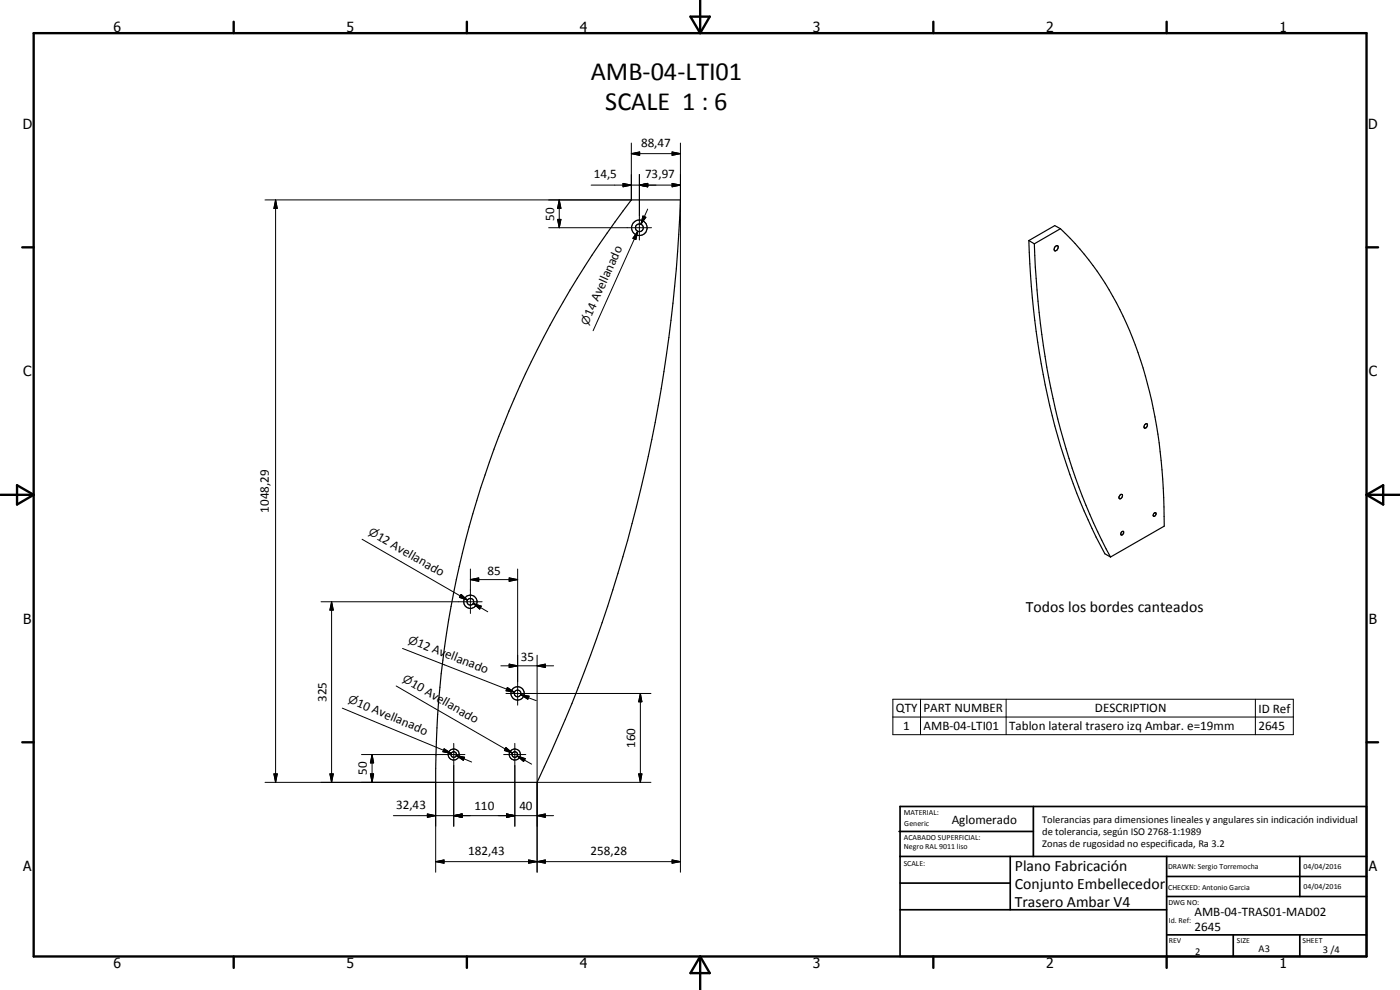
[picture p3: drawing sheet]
<svg xmlns="http://www.w3.org/2000/svg" width="420mm" height="297mm" viewBox="0 0 420 297" stroke-linecap="round" stroke-linejoin="round" font-family="sans-serif">
<g fill="none" stroke="#000" stroke-width=".35">
<path d="M189.5 60h14.7a445.3 445.3 0 0 1-43 174.7h-30.4a284.2 284.2 0 0 1 58.7-174.7zM308.8 72.2l1.6 1M308.8 72.2a232.4 232.4 0 0 0 14.3 75.7l1.1 2.7a157.6 157.6 0 0 0 7.4 15.6l1.7 .9M310.4 73.2a226.3 226.3 0 0 0 15.5 78.4l3.5 8 3.9 7.5M316.6 74l.8-.3a.92 .92 0 0 1 0 1.1 .92 .92 0 0 1-1 .3zM318.3 68.6l-1.7-.9-7.8 4.5M318.3 68.6l-7.9 4.6M318.3 68.6a94.2 94.2 0 0 1 25.4 44.2 160 160 0 0 1 5.7 45.1l-16.1 9.2M343.6 127.4a.44 .44 0 0 1 .7-.2 .44 .44 0 0 1-.1 .7l-.3 .5h-.5zM336.1 148.6l.6-.3a.7 .7 0 0 1 0 .9 .7 .7 0 0 1-.9 .2zM336.5 159.7l.4-.3 .3 .1v.5l-.4 .5-.5-.3zM346.4 154l.3-.2a.59 .59 0 0 1 .1 .8 .59 .59 0 0 1-.7 .2z"/>
<circle cx="191.9" cy="68.3" r="2.34"/>
<circle cx="191.9" cy="68.3" r="1.17"/>
<circle cx="141.2" cy="180.5" r="1"/>
<circle cx="141.2" cy="180.6" r="1.99"/>
<circle cx="155.3" cy="208" r="2.01"/>
<circle cx="155.4" cy="208" r="1.01"/>
<circle cx="136.1" cy="226.4" r="1.65"/>
<circle cx="136.2" cy="226.4" r=".83"/>
<circle cx="154.5" cy="226.4" r="1.68"/>
<circle cx="154.5" cy="226.4" r=".83"/>
</g>
<g fill="none" stroke="#000" stroke-width=".71">
<path d="M10.1 9.9h400v277.1h-400zM70.1 6.5v3.4M140.1 6.5v3.4M207.2 5h5.8l-2.9 4.9zM210.1 0v9.9M280.1 6.5v3.4M350.1 6.5v3.4M6.7 74.2h3.4M410.1 74.2h3.5M.1 148.5h10M5.1 145.6l5 2.9-5 2.9zM410.1 148.5h10"/>
<path d="M410.1 148.5l5-2.9v5.8zM6.7 222.7h3.4M410.1 222.7h3.5M70.1 287v3.4M140.1 287v3.4M210.1 287v10M210.1 287l2.9 5h-5.8zM280.1 287v3.4M350.1 287v3.4"/>
</g>
<g fill="none" stroke="#000" stroke-width=".51">
<path d="M269.8 249.5h40.3M270.1 242h140v45h-140zM270.1 257h140M303.2 257v16M310.1 242v15M350.1 257v30M390.1 257v12M270.1 265h33.1M270.1 273h80M350.1 269h60M350.1 263h60M350.1 280.5h60"/>
<path d="M370.1 280.5v6.5M390.1 280.5v6.5"/>
</g>
<g fill="none" stroke="#000" stroke-width=".3">
<path d="M82.7 60l.5 2.5h-1zM82.7 60v174.7M167.8 60l.5 2.5h-1zM167.8 60v8.3M177.4 55.5h26.8M187 55l2.5 .5-2.5 .5zM189.5 46.1l2.5-.5v1zM189.5 42.9v17.1h-110M189.5 46.1h14.7M191.9 55.5l2.5-.5v1zM191.9 52.4v19.6M201.7 55l2.5 .5-2.5 .5z"/>
<path d="M201.7 45.6l2.5 .5-2.5 .5zM204.2 42.9v218.8M164.7 68.3h30.8M167.3 65.8h1l-.5 2.5zM191.4 69.4l-.6 2.5-.9-.4zM191.4 69.4l-1 2.3M191.4 69.4l-13.4 29.8M192.9 64.8l.9 .4-1.4 2.1zM194.4 62.7l-2 4.6M108.7 161.8l31.6 18.2M138.1 178.8l2.2 1.2M138.4 178.4l1.9 1.6-2.4-.8z"/>
<path d="M141.2 173.9l2.5-.5v1zM141.2 170.7v13.4M141.2 173.9h14.2M152.8 173.4l2.6 .5-2.6 .5zM155.4 170.7v40.9M96.3 180.6h48.4M99.5 180.6l.5 2.4h-1zM99.5 180.6v54.1M120.8 194.6l33.6 13.1M142 181.1l2.4 .8-.4 .9zM142 181.1l4.4 2.5M150.3 199.8h15.8"/>
<path d="M152.8 199.3l2.6 .5-2.6 .5zM161.2 199.8l2.4-.5v1zM161.2 196.6v65.1M102.7 212.5l32.7 13.6M118.9 205.8l34.9 20.2M151.8 208.1h43.6M152.3 206.3l2.1 1.4-2.5-.4zM156.3 208.4l2.5 .5-.4 .9zM156.3 208.4l4.6 1.8M192.2 208.1l.4 2.5h-.9zM192.2 208.1v26.6M268 209.8h120.1v10.6h-120.1z"/>
<path d="M268 215.1h120.1M276.3 209.8v10.6M302 209.8v10.6M376.8 209.8v10.6M79.5 234.7h51.3v27M82.2 232.2h1l-.5 2.5zM99 232.2h1l-.5 2.5zM108.5 226.4h31M111.2 232.2h.9l-.4 2.5zM111.7 226.4l.4 2.5h-.9zM111.7 226.4v8.3M133.1 225.1l2.3 1"/>
<path d="M133.3 224.7l2.1 1.4-2.5-.5zM136.2 223.1v24.8M136.9 226.7l2.5 .5-.3 .9zM136.9 226.7l4.7 1.9M151.2 226.4h6.6M151.8 224.3l2 1.7-2.4-.8zM154.5 223.1v24.8M155.2 226.8l2.4 .8-.5 .9zM155.2 226.8l4.3 2.5M161.2 234.7h34.2M191.7 232.2h.9l-.4 2.5zM118.1 244.7h48"/>
<path d="M128.3 244.2l2.5 .5-2.5 .5zM130.8 258.5l2.5-.5v1zM130.8 258.5h73.4M136.2 244.7l2.5-.5v1zM152 244.2l2.5 .5-2.5 .5zM158.7 258l2.5 .5-2.5 .5zM161.2 258.5l2.4-.5v1zM161.2 244.7l2.4-.5v1zM201.7 258l2.5 .5-2.5 .5z"/>
</g>
<g fill="#000">
<path d="M187 55l2.5 .5-2.5 .5zM189.5 46.1l2.5-.5v1zM191.9 55.5l2.5-.5v1zM201.7 55l2.5 .5-2.5 .5zM201.7 45.6l2.5 .5-2.5 .5zM82.7 60l.5 2.5h-1zM167.3 65.8h1l-.5 2.5zM167.8 60l.5 2.5h-1zM191.4 69.4l-.6 2.5-.9-.4zM192.9 64.8l.9 .4-1.4 2.1zM138.4 178.4l1.9 1.6-2.4-.8zM141.2 173.9l2.5-.5v1z"/>
<path d="M152.8 173.4l2.6 .5-2.6 .5zM99.5 180.6l.5 2.4h-1zM142 181.1l2.4 .8-.4 .9zM161.2 199.8l2.4-.5v1zM152.3 206.3l2.1 1.4-2.5-.4zM152.8 199.3l2.6 .5-2.6 .5zM156.3 208.4l2.5 .5-.4 .9zM192.2 208.1l.4 2.5h-.9zM82.2 232.2h1l-.5 2.5zM99 232.2h1l-.5 2.5zM111.2 232.2h.9l-.4 2.5zM111.7 226.4l.4 2.5h-.9z"/>
<path d="M133.3 224.7l2.1 1.4-2.5-.5zM136.9 226.7l2.5 .5-.3 .9zM151.8 224.3l2 1.7-2.4-.8zM155.2 226.8l2.4 .8-.5 .9zM191.7 232.2h.9l-.4 2.5zM128.3 244.2l2.5 .5-2.5 .5zM130.8 258.5l2.5-.5v1zM136.2 244.7l2.5-.5v1zM152 244.2l2.5 .5-2.5 .5zM158.7 258l2.5 .5-2.5 .5zM161.2 258.5l2.4-.5v1zM161.2 244.7l2.4-.5v1z"/>
<path d="M201.7 258l2.5 .5-2.5 .5z"/>
</g>
<g font-size="7.9">
<text x="177.3" y="24">AMB-04-LTI01</text>
<text x="181.6" y="33">SCALE 1 : 6</text>
</g>
<g font-size="4.7">
<text x="307.9" y="183.7">Todos los bordes canteados</text>
<text x="304.6" y="261.2">Plano Fabricación</text>
<text x="304.6" y="266.6">Conjunto Embellecedor</text>
<text x="304.6" y="272">Trasero Ambar V4</text>
</g>
<g font-size="4.2">
<text x="34" y="9.6">6</text>
<text x="104" y="9.6">5</text>
<text x="174" y="9.6">4</text>
<text x="244" y="9.6">3</text>
<text x="314" y="9.6">2</text>
<text x="384" y="9.6">1</text>
<text x="6.8" y="38.7">D</text>
<text x="410.6" y="38.7">D</text>
<text x="7" y="112.9">C</text>
<text x="410.8" y="112.9">C</text>
<text x="7" y="187.1">B</text>
<text x="410.8" y="187.1">B</text>
<text x="7" y="261.4">A</text>
<text x="410.8" y="261.4">A</text>
<text x="34" y="290.4">6</text>
<text x="104" y="290.4">5</text>
<text x="174" y="290.4">4</text>
<text x="244" y="290.4">3</text>
<text x="314" y="290.4">2</text>
<text x="384" y="290.4">1</text>
</g>
<g font-size="3.9">
<text x="192.4" y="44">88,47</text>
<text x="178.2" y="53.5">14,5</text>
<text x="193.6" y="53.5">73,97</text>
<text x="166.3" y="66.2" transform="rotate(-90 166.3 66.2)">50</text>
<text x="177.5" y="95.1" transform="rotate(-66 177.5 95.1)">14 Avellanado</text>
<text x="80.6" y="153.8" transform="rotate(-90 80.6 153.8)">1048,29</text>
<text x="112.8" y="161.7" transform="rotate(30 112.8 161.7)">12 Avellanado</text>
<text x="146.3" y="172.4">85</text>
<text x="125" y="193.8" transform="rotate(21 125 193.8)">12 Avellanado</text>
<text x="156.3" y="198.2">35</text>
<text x="123.1" y="205.8" transform="rotate(30 123.1 205.8)">10 Avellanado</text>
<text x="98" y="210.7" transform="rotate(-90 98 210.7)">325</text>
<text x="106.9" y="211.9" transform="rotate(23 106.9 211.9)">10 Avellanado</text>
<text x="268.8" y="213.7">QTY</text>
<text x="277.1" y="213.7">PART NUMBER</text>
<text x="328.6" y="213.7">DESCRIPTION</text>
<text x="377.6" y="213.8">ID Ref</text>
<text x="271.1" y="219.1">1</text>
<text x="277.1" y="219.1">AMB-04-LTI01</text>
<text x="302.8" y="219.1">Tablon lateral trasero izq Ambar. e=19mm</text>
<text x="377.6" y="219.1">2645</text>
<text x="190.6" y="224.4" transform="rotate(-90 190.6 224.4)">160</text>
<text x="110.1" y="232.6" transform="rotate(-90 110.1 232.6)">50</text>
<text x="118.9" y="242.7">32,43</text>
<text x="142.4" y="243.2">110</text>
<text x="155.9" y="243.2">40</text>
<text x="285.6" y="247.1">Aglomerado</text>
<text x="140.5" y="256.5">182,43</text>
<text x="177.2" y="256.5">258,28</text>
<text x="358.5" y="275">AMB-04-TRAS01-MAD02</text>
<text x="358.5" y="279.4">2645</text>
</g>
<g font-size="3.3">
<text x="176.4" y="97.7" transform="rotate(-66 176.4 97.7)">n</text>
<text x="110.4" y="160.3" transform="rotate(30 110.4 160.3)">n</text>
<text x="122.3" y="192.8" transform="rotate(21 122.3 192.8)">n</text>
<text x="120.6" y="204.3" transform="rotate(30 120.6 204.3)">n</text>
<text x="104.3" y="210.8" transform="rotate(23 104.3 210.8)">n</text>
</g>
<g font-size="3.1">
<text x="312.7" y="246.8">Tolerancias para dimensiones lineales y angulares sin indicación individual</text>
<text x="312.7" y="250.4">de tolerancia, según ISO 2768-1:1989</text>
<text x="312.7" y="254">Zonas de rugosidad no especificada, Ra 3.2</text>
<text x="358.7" y="286.5">2</text>
<text x="377.7" y="285.6">A3</text>
<text x="397" y="285.9">3 /4</text>
</g>
<g font-size="2.4">
<text x="271.2" y="244.4">MATERIAL:</text>
<text x="271.3" y="252">ACABADO SUPERFICIAL:</text>
<text x="271.4" y="247.9">Generic</text>
<text x="271.3" y="254.6">Negro RAL 9011 liso</text>
<text x="271.2" y="259.7">SCALE:</text>
<text x="350.6" y="260.8">DRAWN: Sergio Torremocha</text>
<text x="391.2" y="260.6">04/04/2016</text>
<text x="350.6" y="267">CHECKED: Antonio Garcia</text>
<text x="391.2" y="266.7">04/04/2016</text>
<text x="350.6" y="271.4">DWG NO:</text>
<text x="350.8" y="276.9">Id. Ref:</text>
<text x="350.8" y="282.8">REV</text>
<text x="371.2" y="282.9">SIZE</text>
<text x="390.9" y="282.9">SHEET</text>
</g>
</svg>
